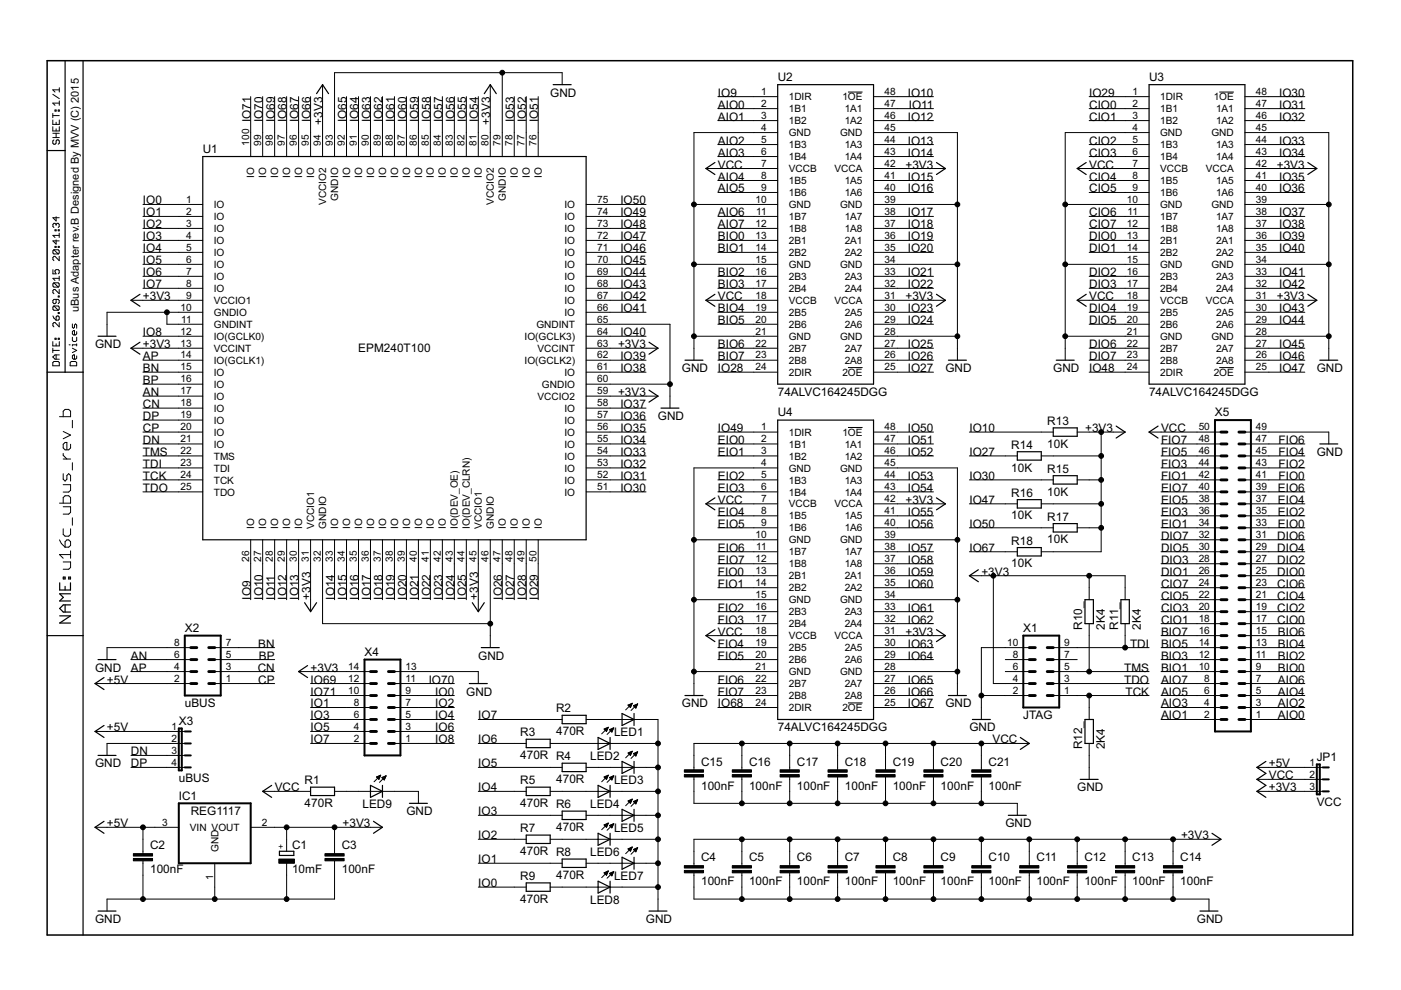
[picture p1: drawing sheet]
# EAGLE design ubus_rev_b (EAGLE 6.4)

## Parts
C1  10mF  CPOL-EUCT6032  [CT6032]
C2  100nF  C-EUC0805  [C0805]
C3  100nF  C-EUC0805  [C0805]
C4  100nF  C-EUC0805  [C0805]
C5  100nF  C-EUC0805  [C0805]
C6  100nF  C-EUC0805  [C0805]
C7  100nF  C-EUC0805  [C0805]
C8  100nF  C-EUC0805  [C0805]
C9  100nF  C-EUC0805  [C0805]
C10  100nF  C-EUC0805  [C0805]
C11  100nF  C-EUC0805  [C0805]
C12  100nF  C-EUC0805  [C0805]
C13  100nF  C-EUC0805  [C0805]
C14  100nF  C-EUC0805  [C0805]
C15  100nF  C-EUC0805  [C0805]
C16  100nF  C-EUC0805  [C0805]
C17  100nF  C-EUC0805  [C0805]
C18  100nF  C-EUC0805  [C0805]
C19  100nF  C-EUC0805  [C0805]
C20  100nF  C-EUC0805  [C0805]
C21  100nF  C-EUC0805  [C0805]
IC1  REG1117  [SOT223]
JP1  VCC  JP2E  [JP2]
LED1  LEDCHIPLED_0805  [CHIPLED_0805]
LED2  LEDCHIPLED_0805  [CHIPLED_0805]
LED3  LEDCHIPLED_0805  [CHIPLED_0805]
LED4  LEDCHIPLED_0805  [CHIPLED_0805]
LED5  LEDCHIPLED_0805  [CHIPLED_0805]
LED6  LEDCHIPLED_0805  [CHIPLED_0805]
LED7  LEDCHIPLED_0805  [CHIPLED_0805]
LED8  LEDCHIPLED_0805  [CHIPLED_0805]
LED9  LEDCHIPLED_0805  [CHIPLED_0805]
R1  470R  R-EU_R0805  [R0805]
R2  470R  R-EU_R0805  [R0805]
R3  470R  R-EU_R0805  [R0805]
R4  470R  R-EU_R0805  [R0805]
R5  470R  R-EU_R0805  [R0805]
R6  470R  R-EU_R0805  [R0805]
R7  470R  R-EU_R0805  [R0805]
R8  470R  R-EU_R0805  [R0805]
R9  470R  R-EU_R0805  [R0805]
R10  2K4  R-EU_R0805  [R0805]
R11  2K4  R-EU_R0805  [R0805]
R12  2K4  R-EU_R0805  [R0805]
R13  10K  R-EU_R0805  [R0805]
R14  10K  R-EU_R0805  [R0805]
R15  10K  R-EU_R0805  [R0805]
R16  10K  R-EU_R0805  [R0805]
R17  10K  R-EU_R0805  [R0805]
R18  10K  R-EU_R0805  [R0805]
U1  EPM240T100  [TQFP100]
U2  74ALVC164245DGG  [TSSOP48DGG]
U3  74ALVC164245DGG  [TSSOP48DGG]
U4  74ALVC164245DGG  [TSSOP48DGG]
X1  JTAG  ML10  [ML10]
X2  uBUS  MA04-2  [MA04-2]
X3  uBUS  JP4E  [JP4]
X4  ML14  [ML14]
X5  ML50  [ML50]

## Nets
+3V3: C1.+ C3.1 C4.1 C5.1 C6.1 C7.1 C8.1 C9.1 C10.1 C11.1 C12.1 C13.1 C14.1 IC1.2(VOUT) JP1.3 R10.2 R11.2 R13.2 R14.2 R15.2 R16.2 R17.2 R18.2 U1.9(VCCIO1) U1.13(VCCINT) U1.31(VCCIO1) U1.45(VCCIO1) U1.59(VCCIO2) U1.63(VCCINT) U1.80(VCCIO2) U1.94(VCCIO2) U2.31(VCCA) U2.42(VCCA) U3.31(VCCA) U3.42(VCCA) U4.31(VCCA) U4.42(VCCA) X1.4 X4.14
+5V: C2.1 IC1.3(VIN) JP1.1 X2.2 X3.1
AIO0: U2.2(1B1) X5.1
AIO1: U2.3(1B2) X5.2
AIO2: U2.5(1B3) X5.3
AIO3: U2.6(1B4) X5.4
AIO4: U2.8(1B5) X5.5
AIO5: U2.9(1B6) X5.6
AIO6: U2.11(1B7) X5.7
AIO7: U2.12(1B8) X5.8
AN: U1.17(IO) X2.6
AP: U1.14(IO(GCLK1)) X2.4
BIO0: U2.13(2B1) X5.9
BIO1: U2.14(2B2) X5.10
BIO2: U2.16(2B3) X5.11
BIO3: U2.17(2B4) X5.12
BIO4: U2.19(2B5) X5.13
BIO5: U2.20(2B6) X5.14
BIO6: U2.22(2B7) X5.15
BIO7: U2.23(2B8) X5.16
BN: U1.15(IO) X2.7
BP: U1.16(IO) X2.5
CIO0: U3.2(1B1) X5.17
CIO1: U3.3(1B2) X5.18
CIO2: U3.5(1B3) X5.19
CIO3: U3.6(1B4) X5.20
CIO4: U3.8(1B5) X5.21
CIO5: U3.9(1B6) X5.22
CIO6: U3.11(1B7) X5.23
CIO7: U3.12(1B8) X5.24
CN: U1.18(IO) X2.3
CP: U1.20(IO) X2.1
DIO0: U3.13(2B1) X5.25
DIO1: U3.14(2B2) X5.26
DIO2: U3.16(2B3) X5.27
DIO3: U3.17(2B4) X5.28
DIO4: U3.19(2B5) X5.29
DIO5: U3.20(2B6) X5.30
DIO6: U3.22(2B7) X5.31
DIO7: U3.23(2B8) X5.32
DN: U1.21(IO) X3.3
DP: U1.19(IO) X3.4
EIO0: U4.2(1B1) X5.33
EIO1: U4.3(1B2) X5.34
EIO2: U4.5(1B3) X5.35
EIO3: U4.6(1B4) X5.36
EIO4: U4.8(1B5) X5.37
EIO5: U4.9(1B6) X5.38
EIO6: U4.11(1B7) X5.39
EIO7: U4.12(1B8) X5.40
FIO0: U4.13(2B1) X5.41
FIO1: U4.14(2B2) X5.42
FIO2: U4.16(2B3) X5.43
FIO3: U4.17(2B4) X5.44
FIO4: U4.19(2B5) X5.45
FIO5: U4.20(2B6) X5.46
FIO6: U4.22(2B7) X5.47
FIO7: U4.23(2B8) X5.48
GND: C1.- C2.2 C3.2 C4.2 C5.2 C6.2 C7.2 C8.2 C9.2 C10.2 C11.2 C12.2 C13.2 C14.2 C15.2 C16.2 C17.2 C18.2 C19.2 C20.2 C21.2 IC1.1(GND) LED1.C LED2.C LED3.C LED4.C LED5.C LED6.C LED7.C LED8.C LED9.C R12.1 U1.10(GNDIO) U1.11(GNDINT) U1.32(GNDIO) U1.46(GNDIO) U1.60(GNDIO) U1.65(GNDINT) U1.79(GNDIO) U1.93(GNDIO) U2.4(GND) U2.10(GND) U2.15(GND) U2.21(GND) U2.28(GND) U2.34(GND) U2.39(GND) U2.45(GND) U3.4(GND) U3.10(GND) U3.15(GND) U3.21(GND) U3.28(GND) U3.34(GND) U3.39(GND) U3.45(GND) U4.4(GND) U4.10(GND) U4.15(GND) U4.21(GND) U4.28(GND) U4.34(GND) U4.39(GND) U4.45(GND) X1.2 X1.10 X2.8 X3.2 X4.13 X5.49
IO0: R9.1 U1.1(IO) X4.9
IO1: R8.1 U1.2(IO) X4.8
IO2: R7.1 U1.3(IO) X4.7
IO3: R6.1 U1.4(IO) X4.6
IO4: R5.1 U1.5(IO) X4.5
IO5: R4.1 U1.6(IO) X4.4
IO6: R3.1 U1.7(IO) X4.3
IO7: R2.1 U1.8(IO) X4.2
IO8: U1.12(IO(GCLK0)) X4.1
IO9: U1.26(IO) U2.1(1DIR)
IO10: R13.1 U1.27(IO) U2.48(1!OE)
IO11: U1.28(IO) U2.47(1A1)
IO12: U1.29(IO) U2.46(1A2)
IO13: U1.30(IO) U2.44(1A3)
IO14: U1.33(IO) U2.43(1A4)
IO15: U1.34(IO) U2.41(1A5)
IO16: U1.35(IO) U2.40(1A6)
IO17: U1.36(IO) U2.38(1A7)
IO18: U1.37(IO) U2.37(1A8)
IO19: U1.38(IO) U2.36(2A1)
IO20: U1.39(IO) U2.35(2A2)
IO21: U1.40(IO) U2.33(2A3)
IO22: U1.41(IO) U2.32(2A4)
IO23: U1.42(IO) U2.30(2A5)
IO24: U1.43(IO(DEV_OE)) U2.29(2A6)
IO25: U1.44(IO(DEV_CLRN)) U2.27(2A7)
IO26: U1.47(IO) U2.26(2A8)
IO27: R14.1 U1.48(IO) U2.25(2!OE)
IO28: U1.49(IO) U2.24(2DIR)
IO29: U1.50(IO) U3.1(1DIR)
IO30: R15.1 U1.51(IO) U3.48(1!OE)
IO31: U1.52(IO) U3.47(1A1)
IO32: U1.53(IO) U3.46(1A2)
IO33: U1.54(IO) U3.44(1A3)
IO34: U1.55(IO) U3.43(1A4)
IO35: U1.56(IO) U3.41(1A5)
IO36: U1.57(IO) U3.40(1A6)
IO37: U1.58(IO) U3.38(1A7)
IO38: U1.61(IO) U3.37(1A8)
IO39: U1.62(IO(GCLK2)) U3.36(2A1)
IO40: U1.64(IO(GCLK3)) U3.35(2A2)
IO41: U1.66(IO) U3.33(2A3)
IO42: U1.67(IO) U3.32(2A4)
IO43: U1.68(IO) U3.30(2A5)
IO44: U1.69(IO) U3.29(2A6)
IO45: U1.70(IO) U3.27(2A7)
IO46: U1.71(IO) U3.26(2A8)
IO47: R16.1 U1.72(IO) U3.25(2!OE)
IO48: U1.73(IO) U3.24(2DIR)
IO49: U1.74(IO) U4.1(1DIR)
IO50: R17.1 U1.75(IO) U4.48(1!OE)
IO51: U1.76(IO) U4.47(1A1)
IO52: U1.77(IO) U4.46(1A2)
IO53: U1.78(IO) U4.44(1A3)
IO54: U1.81(IO) U4.43(1A4)
IO55: U1.82(IO) U4.41(1A5)
IO56: U1.83(IO) U4.40(1A6)
IO57: U1.84(IO) U4.38(1A7)
IO58: U1.85(IO) U4.37(1A8)
IO59: U1.86(IO) U4.36(2A1)
IO60: U1.87(IO) U4.35(2A2)
IO61: U1.88(IO) U4.33(2A3)
IO62: U1.89(IO) U4.32(2A4)
IO63: U1.90(IO) U4.30(2A5)
IO64: U1.91(IO) U4.29(2A6)
IO65: U1.92(IO) U4.27(2A7)
IO66: U1.95(IO) U4.26(2A8)
IO67: R18.1 U1.96(IO) U4.25(2!OE)
IO68: U1.97(IO) U4.24(2DIR)
IO69: U1.98(IO) X4.12
IO70: U1.99(IO) X4.11
IO71: U1.100(IO) X4.10
N$1: LED1.A R2.2
N$2: LED2.A R3.2
N$3: LED3.A R4.2
N$4: LED4.A R5.2
N$5: LED5.A R6.2
N$6: LED6.A R7.2
N$7: LED7.A R8.2
N$8: LED8.A R9.2
N$12: LED9.A R1.2
TCK: R12.2 U1.24(TCK) X1.1
TDI: R11.1 U1.23(TDI) X1.9
TDO: U1.25(TDO) X1.3
TMS: R10.1 U1.22(TMS) X1.5
VCC: C15.1 C16.1 C17.1 C18.1 C19.1 C20.1 C21.1 JP1.2 R1.1 U2.7(VCCB) U2.18(VCCB) U3.7(VCCB) U3.18(VCCB) U4.7(VCCB) U4.18(VCCB) X5.50
Unconnected: X1.6 X1.7 X1.8

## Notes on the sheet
- uBus Adapter rev.B Designed By MVV (C) 2015
